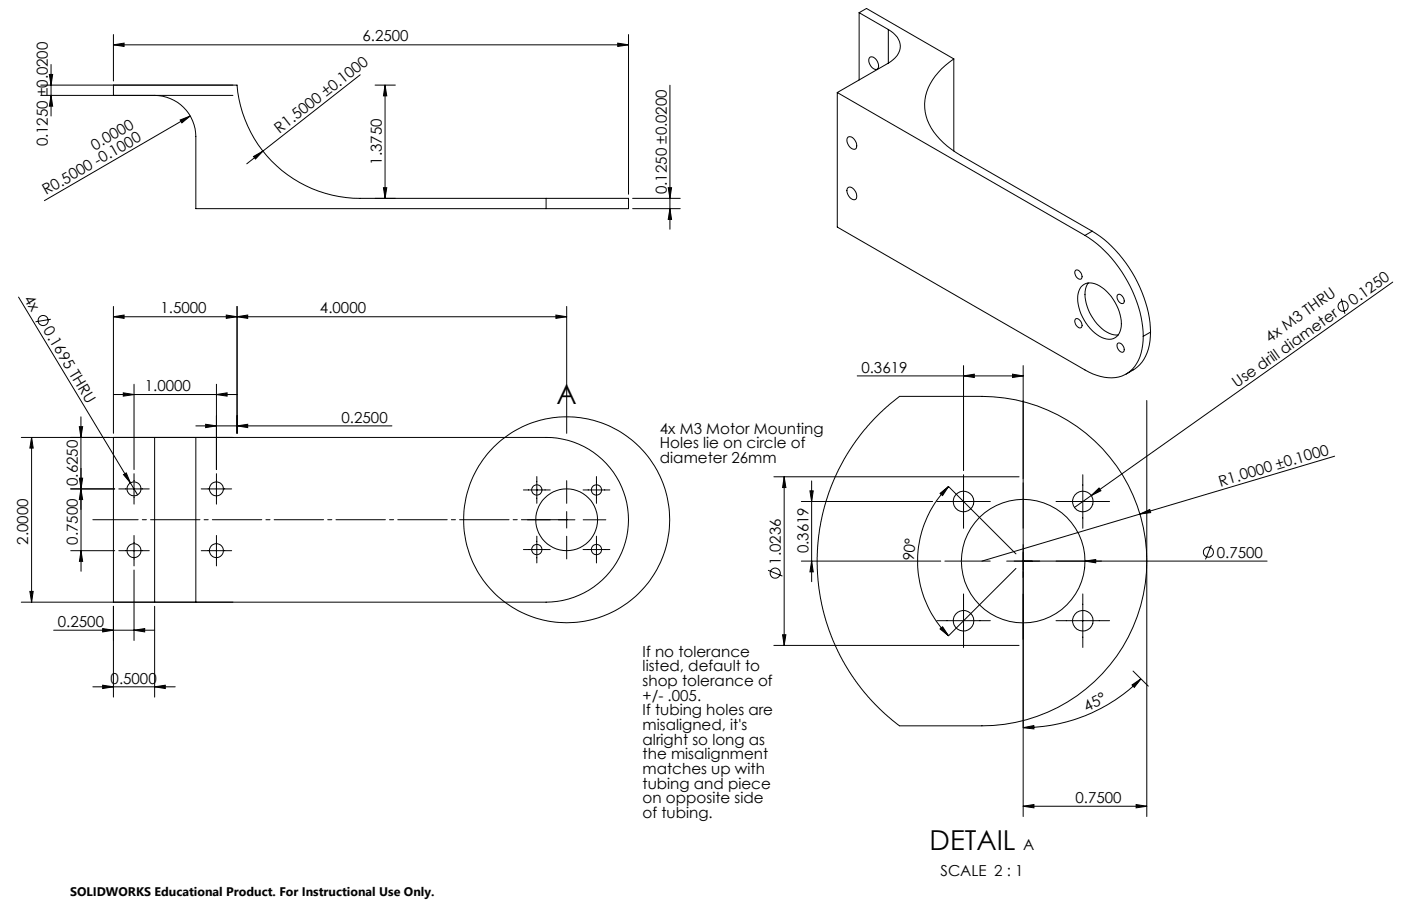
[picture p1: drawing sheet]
<svg xmlns="http://www.w3.org/2000/svg" width="432mm" height="279mm" viewBox="0 0 432 279" stroke-linecap="round" stroke-linejoin="round" font-family="sans-serif">
<g fill="none" stroke="#000" stroke-width=".31">
<path d="M15.7 19.9v15.9M35 13.8l3.2-.5v1zM35 10.7v14.3M35 13.8h158.7M190.4 13.3l3.3 .5-3.3 .5zM193.7 10.7v49.2M264.8 3.9l9 5.2M264.8 3.9l2.3-1.3 26.9 15.6M264.8 3.9v20.8M268.1 17.6a2.49 2.49 0 0 1 2.7 3.1 1.06 1.06 0 0 1-1 .8 1.06 1.06 0 0 1-1.1-.7 2.4 2.4 0 0 1-.6-3.2zM273.8 9.1a5.6 5.6 0 0 1 3.1 7.3l-.9 1.3-2.2 1.8M273.8 19.5l-15.7 9"/>
<path d="M273.8 9.1v10.4M294 18.2a18.2 18.2 0 0 0-9 13.8 16.4 16.4 0 0 0 6.9 13l4.2 2.9 40.5 23.4M294 18.2v28.4M12.6 26.2h60.5a38.1 38.1 0 0 0 37.9 35h57.3M12.6 29.4h59.2M15.2 23h1l-.5 3.2zM15.7 29.4l.5 3.3h-1zM35 26.2v3.2M47.7 29.4a12.8 12.8 0 0 1 12.7 12.7v22.2h107.9M55.5 37l3.1-1.2-2.5 2.1zM58.6 35.8l-44.9 26.1M111 23.1l-34.9 27.4"/>
<path d="M115.6 26.2h6.2M118.7 26.2l.5 3.4h-1zM118.7 26.2v35M206.5 26.3v44.4M258.1 28.5v41.5l76.3 44.1a13.3 13.3 0 0 0 12.2 1.5 11.1 11.1 0 0 0 5.6-9.2l.2-2.7M258.1 28.5l76.3 44.1M78.1 48.3l2.9-1.7-2.3 2.4zM118.2 57.9h1l-.5 3.3zM206 57.9h1l-.5 3.3zM261.4 42.3a2.49 2.49 0 0 1 2.6 3.1 .94 .94 0 0 1-.7 .7 .94 .94 0 0 1-.9-.4 2.64 2.64 0 0 1-1-3.4zM261.4 57.8a2.22 2.22 0 0 1 2.6 2.3 1.03 1.03 0 0 1-.2 1.4 1.03 1.03 0 0 1-1.4-.2 2.64 2.64 0 0 1-1-3.5zM168.3 61.2h25.4v3.1h-25.4"/>
<path d="M168.3 61.2v3.1M195 61.2h14.7M195 64.3h14.7M206.5 64.3l.5 3.4h-1zM334.4 72.6a39.8 39.8 0 0 1 18 31.1M336.6 71.3a39.7 39.7 0 0 1 18 31.1M336.6 71.3l-2.2 1.3M5.7 91.6l34.5 57.3M15.7 98.5l-4.8 .7M35 97.7l3.2-.5v1zM35 94.5v39.1M35 97.7h139.7"/>
<path d="M69.7 97.2l3.4 .5-3.4 .5zM73.1 97.7l3.2-.5v1zM73.1 94.5v39.1M171.3 97.2l3.4 .5-3.4 .5zM174.7 94.5v39.1M331.5 98.4a1.79 1.79 0 0 1 1.7 2.7 1.88 1.88 0 0 1-1.7-2.7zM331.5 83.4a1.77 1.77 0 0 1 1.7 .8 1.77 1.77 0 0 1 0 1.9 1.88 1.88 0 0 1-1.7-2.7zM333.6 88.1a4.7 4.7 0 0 1 6 .6 14.3 14.3 0 0 1 5.8 12.8 3.8 3.8 0 0 1-5.8 2.6 14.2 14.2 0 0 1-7.3-13.7l.5-1.3zM335.4 87.3a8.8 8.8 0 0 0 0 8.2 12.7 12.7 0 0 0 8 7.8h1.2M344.5 90.9a1.71 1.71 0 0 1 2 1.9 .77 .77 0 0 1-.6 .9 .77 .77 0 0 1-.9-.5l-.7-1.1v-.7zM413.4 92.1l1.1 4.7M429.3 87l-93 65.8"/>
<path d="M41.3 118.5v26.3M66.7 118.5v26.3M264.2 115.9h51.1M297 115.9l3.3-.5v1zM297 112.7v32.4M312.1 115.4l3.2 .5-3.2 .5zM315.3 112.7v139.1M344.5 105.9a1.77 1.77 0 0 1 1.7 .8 1.77 1.77 0 0 1-.1 1.9 1.88 1.88 0 0 1-1.6-2.7zM354.6 102.4a12.8 12.8 0 0 1-7.5 13M354.6 102.4l-2.2 1.3M6.6 134.9h161.7a25.4 25.4 0 0 1 25.4 25.4 25.4 25.4 0 0 1-25.4 25.4h-161.7M9.7 134.9l.5 3.3h-1z"/>
<path d="M9.7 134.9v50.8M24.4 131.6h1.1l-.6 3.3zM24.9 128.6l.1 47.6M35 134.9v50.8M35 121.7h38.1M38 121.1l3.3 .6-3.3 .5zM47.7 134.9h12.7v50.8h-12.7zM60.4 131.3h60.4M63.4 130.8l3.3 .5-3.3 .6zM66.7 121.7l3.3-.6v1.1zM73.1 131.3l3.2-.5v1.1zM269.5 129.1l3.7-3.6 4-3.3 28.9 .2a50.8 50.8 0 0 1 47.3 52.4 50.8 50.8 0 0 1-50.8 49h-25.4l-4.4-3.6-3.1-3-3.1-3.5-2.9-3.7-2.8-4.2-2.2-4.1-3.1-7.1-2.3-8.2-.9-5.1-.4-4.5v-8.1l.6-5.2 .7-3.9 1.2-4.8 1.5-4.3 3.5-7.6 4.2-6.9 2.8-3.5z"/>
<path d="M353.4 123.5v128.3M21.8 150.8h13.5M24.5 147.5h1l-.5 3.3zM24.9 150.8l.6 3.3h-1.1zM36.6 150.8h9.4M38.1 146.4l.8-.6 1.3 3.1zM40.2 148.9l2.2 3.7M41.3 146.1v9.4M62 150.8h9.4M66.7 146.1v9.4M161.3 151.1h8.3M165.5 147v8.2"/>
<path d="M174.7 148.2v7M174.7 157.8v5M179.7 151.1h8.3M183.8 147v8.2M238.5 147h75.6M241.7 147l.5 3.4h-1zM241.7 147v52M247 154.7h40.4M249.6 151.4h1l-.4 3.3zM250.2 148.3v31.1M288.7 154.7h16.5M289.7 152.2l2.6-2.2-1.8 2.8z"/>
<path d="M292.3 150l20.8 20.8M292.3 150a32.6 32.6 0 0 0 0 46.1M297 146.4v16.5M325.5 154.7h16.5M333.7 146.4v16.5M336.3 152.8l2.4-2.3 .6 .8zM336.3 152.8l-5.1 3.7M351.3 158.5l3.1-1.4 .2 1zM411.3 140.7l-108.7 32.3M21.8 169.8h13.5M25 169.8l.5 3.3h-1zM36.6 169.8h9.4"/>
<path d="M41.3 175.8v21.7M41.3 165.1v9.4M62 169.8h9.4M66.7 165.1v9.4M161.3 169.5h8.3M162.6 160.3h7M165.5 165.3v8.3M172.1 160.3h5.1M174.7 165.4v7M179.7 169.5h8.3M179.7 160.3h7M183.8 165.3v8.3"/>
<path d="M236.7 175.9l4.5 1.8M247 173h42.9M250.2 173l.4 3.4h-1zM291.2 173h14M310.3 173h80.2M313.1 175.3l-20.8 20.8M315.3 173h.1M334.4 173l3.3-.5v1.1zM373.3 168.1l-1.8 4.4M9.2 182.4h1l-.5 3.3zM16.5 194.3h31.2M31.6 193.9l3.4 .4-3.4 .6z"/>
<path d="M35 187v28M41.3 194.3l3.3-.4v1zM47.7 187v28M238.5 199h75.6M241.2 195.8h1l-.5 3.2zM288.7 191.4h16.5M289.7 194l.8-.7 1.8 2.8zM297 183.2v16.5M325.5 191.4h16.5M333.7 183.2v16.5M28.6 211.8h25.4M31.6 211.3l3.4 .5-3.4 .5z"/>
<path d="M47.7 211.8l3.2-.5v1zM348.9 211.2l2.7-1.9-2 2.7zM349.2 206.9l4.7 4.7M351.6 209.3a51.3 51.3 0 0 1-36.3 15.1M315.3 224.4l3.3-.6 .1 1zM315.3 248.6l3.4-.5v1zM315.3 248.6h38.1M350.2 248.1l3.2 .5-3.2 .5z"/>
<circle cx="13.3" cy="98.8" r="1.56"/>
<circle cx="414" cy="94.4" r="1.56"/>
<circle cx="41.3" cy="150.8" r="2.15"/>
<circle cx="66.7" cy="150.8" r="2.15"/>
<circle cx="165.5" cy="151.1" r="1.59"/>
<circle cx="183.8" cy="151.1" r="1.59"/>
<circle cx="297" cy="154.7" r="3.2"/>
<circle cx="333.7" cy="154.6" r="3.2"/>
<circle cx="41.3" cy="169.8" r="2.15"/>
<circle cx="66.7" cy="169.8" r="2.15"/>
<circle cx="165.5" cy="169.5" r="1.59"/>
<circle cx="174.6" cy="160.3" r="31.8"/>
<circle cx="174.7" cy="160.3" r="9.5"/>
<circle cx="183.8" cy="169.5" r="1.59"/>
<circle cx="238.9" cy="176.7" r="1.55"/>
<circle cx="315.4" cy="173.1" r="19.1"/>
<circle cx="372.5" cy="170.3" r="1.55"/>
<circle cx="297" cy="191.4" r="3.2"/>
<circle cx="333.8" cy="191.4" r="3.2"/>
</g>
<path d="M28.6 160.3h146.1" fill="none" stroke="#000" stroke-width=".31" stroke-dasharray="15.2 1.3 1.3 1.3" stroke-dashoffset="1.3"/>
<g fill="#000">
<path d="M55.5 37l3.1-1.2-2.5 2.1zM78.1 48.3l2.9-1.7-2.3 2.4zM38.1 146.4l.8-.6 1.3 3.1zM336.3 152.8l2.4-2.3 .6 .8zM351.3 158.5l3.1-1.4 .2 1zM334.4 173l3.3-.5v1.1z"/>
<path d="M35 13.8l3.2-.5v1zM190.4 13.3l3.3 .5-3.3 .5zM297 115.9l3.3-.5v1zM312.1 115.4l3.2 .5-3.2 .5z"/>
<path d="M15.2 23h1l-.5 3.2zM15.7 29.4l.5 3.3h-1zM206 57.9h1l-.5 3.3zM206.5 64.3l.5 3.4h-1z"/>
<path d="M118.2 57.9h1l-.5 3.3zM118.7 26.2l.5 3.4h-1zM241.2 195.8h1l-.5 3.2zM241.7 147l.5 3.4h-1z"/>
<path d="M69.7 97.2l3.4 .5-3.4 .5zM35 97.7l3.2-.5v1z"/>
<path d="M63.4 130.8l3.3 .5-3.3 .6zM73.1 131.3l3.2-.5v1.1zM38 121.1l3.3 .6-3.3 .5zM66.7 121.7l3.3-.6v1.1zM73.1 97.7l3.2-.5v1zM171.3 97.2l3.4 .5-3.4 .5zM315.3 248.6l3.4-.5v1zM350.2 248.1l3.2 .5-3.2 .5z"/>
<path d="M24.9 150.8l.6 3.3h-1.1zM24.4 131.6h1.1l-.6 3.3z"/>
<path d="M24.5 147.5h1l-.5 3.3zM25 169.8l.5 3.3h-1zM249.6 151.4h1l-.4 3.3zM250.2 173l.4 3.4h-1z"/>
<path d="M289.7 152.2l2.6-2.2-1.8 2.8zM289.7 194l.8-.7 1.8 2.8z"/>
<path d="M9.2 182.4h1l-.5 3.3zM9.7 134.9l.5 3.3h-1z"/>
<path d="M41.3 194.3l3.3-.4v1zM31.6 193.9l3.4 .4-3.4 .6z"/>
<path d="M31.6 211.3l3.4 .5-3.4 .5zM47.7 211.8l3.2-.5v1z"/>
<path d="M315.3 224.4l3.3-.6 .1 1zM348.9 211.2l2.7-1.9-2 2.7z"/>
</g>
<g font-size="8.5">
<text x="171.5" y="124.4">A</text>
<text x="286.5" y="262.1">DETAIL</text>
</g>
<g font-size="4.7">
<text x="111.7" y="12.8">6.2500</text>
<text x="86.2" y="41.3" transform="rotate(-38 86.2 41.3)">R1.5000 ±0.1000</text>
<text x="14.7" y="45.2" transform="rotate(-90 14.7 45.2)">0.1250 ±0.0200</text>
<text x="29.3" y="46.5" transform="rotate(-30 29.3 46.5)">0.0000</text>
<text x="117.7" y="50.8" transform="rotate(-90 117.7 50.8)">1.3750</text>
<text x="205.5" y="59.9" transform="rotate(-90 205.5 59.9)">0.1250 ±0.0200</text>
<text x="14.3" y="60.3" transform="rotate(-30 14.3 60.3)">R0.5000 -0.1000</text>
<text x="7.3" y="92.1" transform="rotate(59 7.3 92.1)">4x</text>
<text x="417.1" y="94.3" transform="rotate(-35 417.1 94.3)">0.1250</text>
<text x="13.2" y="101.9" transform="rotate(59 13.2 101.9)">0.1695 THRU</text>
<text x="49.5" y="96.6">1.5000</text>
<text x="98.6" y="96.6">4.0000</text>
<text x="391.4" y="105.7" transform="rotate(-35 391.4 105.7)">4x M3 THRU</text>
<text x="265.5" y="114.9">0.3619</text>
<text x="381.2" y="119.7" transform="rotate(-35 381.2 119.7)">Use drill diameter</text>
<text x="44.6" y="120.6">1.0000</text>
<text x="105.3" y="130.3">0.2500</text>
<text x="203.4" y="133.8">4x M3 Motor Mounting</text>
<text x="203.4" y="138.3">Holes lie on circle of</text>
<text x="203.4" y="142.8">diameter 26mm</text>
<text x="23.9" y="149.9" transform="rotate(-90 23.9 149.9)">0.6250</text>
<text x="376.2" y="150.1" transform="rotate(-17 376.2 150.1)">R1.0000 ±0.1000</text>
<text x="8.7" y="168" transform="rotate(-90 8.7 168)">2.0000</text>
<text x="24" y="168" transform="rotate(-90 24 168)">0.7500</text>
<text x="249.1" y="170.6" transform="rotate(-90 249.1 170.6)">0.3619</text>
<text x="281.6" y="173.1" transform="rotate(-84 281.6 173.1)">90°</text>
<text x="375" y="172">0.7500</text>
<text x="240.7" y="174.2" transform="rotate(-90 240.7 174.2)">1.0236</text>
<text x="17.9" y="193.3">0.2500</text>
<text x="198.1" y="202.5">If no tolerance</text>
<text x="198.1" y="207">listed, default to</text>
<text x="34.1" y="210.8">0.5000</text>
<text x="198.1" y="211.6">shop tolerance of</text>
<text x="198.1" y="216.1">+/- .005.</text>
<text x="198.1" y="220.6">If tubing holes are</text>
<text x="335" y="219.5" transform="rotate(-27 335 219.5)">45°</text>
<text x="198.1" y="225.1">misaligned, it's</text>
<text x="198.1" y="229.7">alright so long as</text>
<text x="198.1" y="234.2">the misalignment</text>
<text x="198.1" y="238.7">matches up with</text>
<text x="198.1" y="243.2">tubing and piece</text>
<text x="198.1" y="247.8">on opposite side</text>
<text x="331.5" y="247.6">0.7500</text>
<text x="198.1" y="252.3">of tubing.</text>
<text x="315.4" y="262.1">A</text>
<text x="289.9" y="270.3">SCALE 2 : 1</text>
</g>
<text font-size="3.8" x="21.6" y="276.3">SOLIDWORKS Educational Product. For Instructional Use Only.</text>
</svg>
